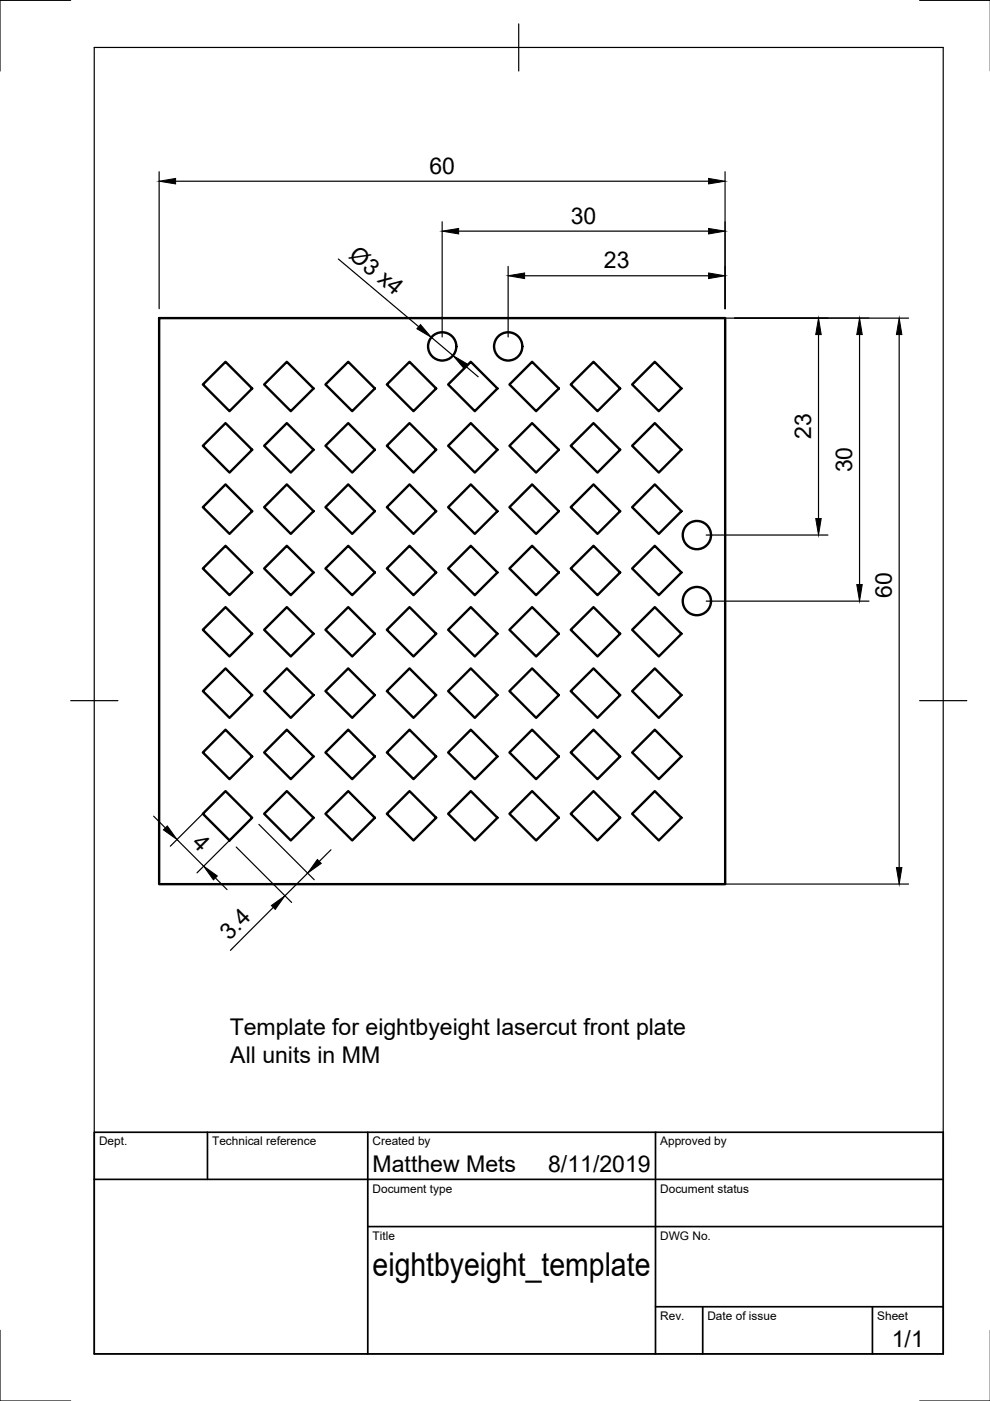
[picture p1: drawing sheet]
<svg xmlns="http://www.w3.org/2000/svg" width="210mm" height="297mm" viewBox="0 0 210 297" stroke-linecap="round" stroke-linejoin="round" font-family="sans-serif">
<!-- layer: Visible -->
<g fill="none" stroke="#000" stroke-width=".51">
<path d="M33.7 67.4h120.1v120.1h-120.1zM47.8 76.7l5.7 5.7-4.8 4.8-5.7-5.7zM60.8 76.7l5.7 5.7-4.8 4.8-5.7-5.7zM86.8 76.7l5.7 5.7-4.8 4.8-5.7-5.7zM99.8 76.7l5.7 5.7-4.8 4.8-5.7-5.7zM112.8 76.7l5.7 5.7-4.8 4.8-5.7-5.7zM138.8 76.7l5.7 5.7-4.8 4.8-5.7-5.7zM47.8 89.7l5.7 5.7-4.8 4.8-5.7-5.7zM60.8 89.7l5.7 5.7-4.8 4.8-5.7-5.7zM69 94.5l4.8-4.8 5.7 5.7-4.8 4.8zM69 81.5l4.8-4.8 5.7 5.7-4.8 4.8zM86.8 89.7l5.7 5.7-4.8 4.8-5.7-5.7z"/>
<path d="M99.8 89.7l5.7 5.7-4.8 4.8-5.7-5.7zM112.8 89.7l5.7 5.7-4.8 4.8-5.7-5.7zM121 94.5l4.8-4.8 5.7 5.7-4.8 4.8zM121 81.5l4.8-4.8 5.7 5.7-4.8 4.8zM138.8 89.7l5.7 5.7-4.8 4.8-5.7-5.7zM47.8 102.7l5.7 5.7-4.8 4.8-5.7-5.7zM60.8 102.7l5.7 5.7-4.8 4.8-5.7-5.7zM73.8 102.7l5.7 5.7-4.8 4.8-5.7-5.7zM86.8 102.7l5.7 5.7-4.8 4.8-5.7-5.7zM99.8 102.7l5.7 5.7-4.8 4.8-5.7-5.7zM112.8 102.7l5.7 5.7-4.8 4.8-5.7-5.7zM125.8 102.7l5.7 5.7-4.8 4.8-5.7-5.7z"/>
<path d="M138.8 102.7l5.7 5.7-4.8 4.8-5.7-5.7zM43 120.5l4.8-4.8 5.7 5.7-4.8 4.8zM43 133.5l4.8-4.8 5.7 5.7-4.8 4.8zM56 120.5l4.8-4.8 5.7 5.7-4.8 4.8zM56 133.5l4.8-4.8 5.7 5.7-4.8 4.8zM69 120.5l4.8-4.8 5.7 5.7-4.8 4.8zM69 133.5l4.8-4.8 5.7 5.7-4.8 4.8zM82 133.5l4.8-4.8 5.7 5.7-4.8 4.8zM82 120.5l4.8-4.8 5.7 5.7-4.8 4.8zM95 133.5l4.8-4.8 5.7 5.7-4.8 4.8zM95 120.5l4.8-4.8 5.7 5.7-4.8 4.8zM108 120.5l4.8-4.8 5.7 5.7-4.8 4.8z"/>
<path d="M108 133.5l4.8-4.8 5.7 5.7-4.8 4.8zM121 133.5l4.8-4.8 5.7 5.7-4.8 4.8zM121 120.5l4.8-4.8 5.7 5.7-4.8 4.8zM134 120.5l4.8-4.8 5.7 5.7-4.8 4.8zM134 133.5l4.8-4.8 5.7 5.7-4.8 4.8zM43 146.5l4.8-4.8 5.7 5.7-4.8 4.8zM47.8 154.7l5.7 5.7-4.8 4.8-5.7-5.7zM56 146.5l4.8-4.8 5.7 5.7-4.8 4.8zM60.8 154.7l5.7 5.7-4.8 4.8-5.7-5.7zM69 159.5l4.8-4.8 5.7 5.7-4.8 4.8zM69 146.5l4.8-4.8 5.7 5.7-4.8 4.8zM82 146.5l4.8-4.8 5.7 5.7-4.8 4.8z"/>
<path d="M86.8 154.7l5.7 5.7-4.8 4.8-5.7-5.7zM95 146.5l4.8-4.8 5.7 5.7-4.8 4.8zM99.8 154.7l5.7 5.7-4.8 4.8-5.7-5.7zM108 146.5l4.8-4.8 5.7 5.7-4.8 4.8zM112.8 154.7l5.7 5.7-4.8 4.8-5.7-5.7zM121 159.5l4.8-4.8 5.7 5.7-4.8 4.8zM121 146.5l4.8-4.8 5.7 5.7-4.8 4.8zM134 146.5l4.8-4.8 5.7 5.7-4.8 4.8zM138.8 154.7l5.7 5.7-4.8 4.8-5.7-5.7zM43 172.5l4.8-4.8 5.7 5.7-4.8 4.8zM56 172.5l4.8-4.8 5.7 5.7-4.8 4.8zM69 172.5l4.8-4.8 5.7 5.7-4.8 4.8z"/>
<path d="M82 172.5l4.8-4.8 5.7 5.7-4.8 4.8zM95 172.5l4.8-4.8 5.7 5.7-4.8 4.8zM108 172.5l4.8-4.8 5.7 5.7-4.8 4.8zM121 172.5l4.8-4.8 5.7 5.7-4.8 4.8zM134 172.5l4.8-4.8 5.7 5.7-4.8 4.8z"/>
<circle cx="93.8" cy="73.4" r="3"/>
<circle cx="107.7" cy="73.4" r="3"/>
<circle cx="147.8" cy="113.4" r="3"/>
<circle cx="147.8" cy="127.4" r="3"/>
</g>
<!-- layer: Border -->
<path d="M15 .1h-15v15M20 10.1h180v276.9h-180zM110 5.1v10M195 .1h15M15 148.6h10M195 148.6h10M0 282.1v14.9h15M195 297h15" fill="none" stroke="#000" stroke-width=".25"/>
<!-- layer: TitleBlock -->
<path d="M20 240.1h180v46.9h-180zM20 250h180M44 240.1v9.9M78 240.1v46.9M139 240.1v46.9M78 260.1h122M139 277.1h61M149 277.1v9.9M185 277.1v9.9" fill="none" stroke="#000" stroke-width=".36"/>
<!-- layer: Dimensions -->
<g fill="none" stroke="#000" stroke-width=".25">
<path d="M33.7 36.4v29.1M37.2 38.4h113M153.7 36.4v29.1M71.7 54.9l17.1 14.4M93.7 47v24.4M97.2 49h53M107.7 56.5v14.9M111.2 58.5h39M35.8 67.4h156.8M91.4 71.5l4.6 3.9M98.7 77.6l2.7 2.3M173.5 70.9v39"/>
<path d="M182.2 70.9v53M190.6 70.9v113M149.7 113.4h25.8M149.7 127.5h34.5M32.6 173l2.5 2.5M37.5 178l5.7 5.6M46.4 169.1l-10.3 10.3M50.1 179.6l11.7 11.7M52.1 174.8l-10.3 10.3M54.9 174.8l11.7 11.7M35.8 187.4h156.8M45.7 186.1l2.4 2.5"/>
<path d="M57.9 192.4l-9 9.1M65.2 185.1l-4.8 4.8M70.2 180.2l-2.5 2.4"/>
</g>
<g fill="#000" stroke="#000" stroke-width=".21">
<path d="M33.7 38.4l3.5-.6v1.2zM150.2 37.8l3.5 .6-3.5 .6zM93.7 49l3.5-.6v1.2zM107.7 58.5l3.5-.6v1.2zM150.2 57.9l3.5 .6-3.5 .6zM150.2 48.4l3.5 .6-3.5 .6zM89.2 68.8l2.2 2.7-3-1.8zM96 75.4l3.1 1.8-.8 .9zM173.5 67.4l.6 3.5h-1.1zM182.2 67.4l.6 3.5h-1.1zM190.6 67.4l.6 3.5h-1.1zM173 109.9h1.1l-.6 3.5z"/>
<path d="M181.7 123.9h1.1l-.6 3.6zM34.6 175.9l.9-.8 2 2.9zM43.2 183.6l2.9 2.1-.8 .8zM57.5 192l2.9-2.1-2 2.9zM67.3 182.2l.8 .9-2.9 2zM190.1 183.9h1.1l-.6 3.5z"/>
</g>
<text font-size="7" x="79" y="270.6">eightbyeight_template</text>
<g font-size="4.9">
<text x="91" y="36.9">60</text>
<text x="121" y="47.5">30</text>
<text x="73.8" y="54.5" transform="rotate(40 73.8 54.5)">Ø3 x4</text>
<text x="128.1" y="56.9">23</text>
<text x="172" y="93.1" transform="rotate(-90 172 93.1)">23</text>
<text x="180.7" y="100.1" transform="rotate(-90 180.7 100.1)">30</text>
<text x="189.1" y="126.8" transform="rotate(-90 189.1 126.8)">60</text>
<text x="40.5" y="178.9" transform="rotate(45 40.5 178.9)">4</text>
<text x="48.7" y="199.5" transform="rotate(-45 48.7 199.5)">3.4</text>
<text x="48.7" y="219.5">Template for eightbyeight lasercut front plate</text>
<text x="48.8" y="225.3">All units in MM</text>
<text x="79" y="248.5">Matthew Mets</text>
<text x="116.2" y="248.5">8/11/2019</text>
<text x="189.1" y="285.7">1/1</text>
</g>
<g font-size="2.5">
<text x="21" y="242.9">Dept.</text>
<text x="45" y="242.9">Technical reference</text>
<text x="79" y="242.9">Created by</text>
<text x="140" y="242.9">Approved by</text>
<text x="79" y="252.8">Document type</text>
<text x="140" y="252.8">Document status</text>
<text x="79" y="262.9">Title</text>
<text x="140" y="262.9">DWG No.</text>
<text x="140" y="279.9">Rev.</text>
<text x="150" y="279.9">Date of issue</text>
<text x="186" y="279.9">Sheet</text>
</g>
</svg>
